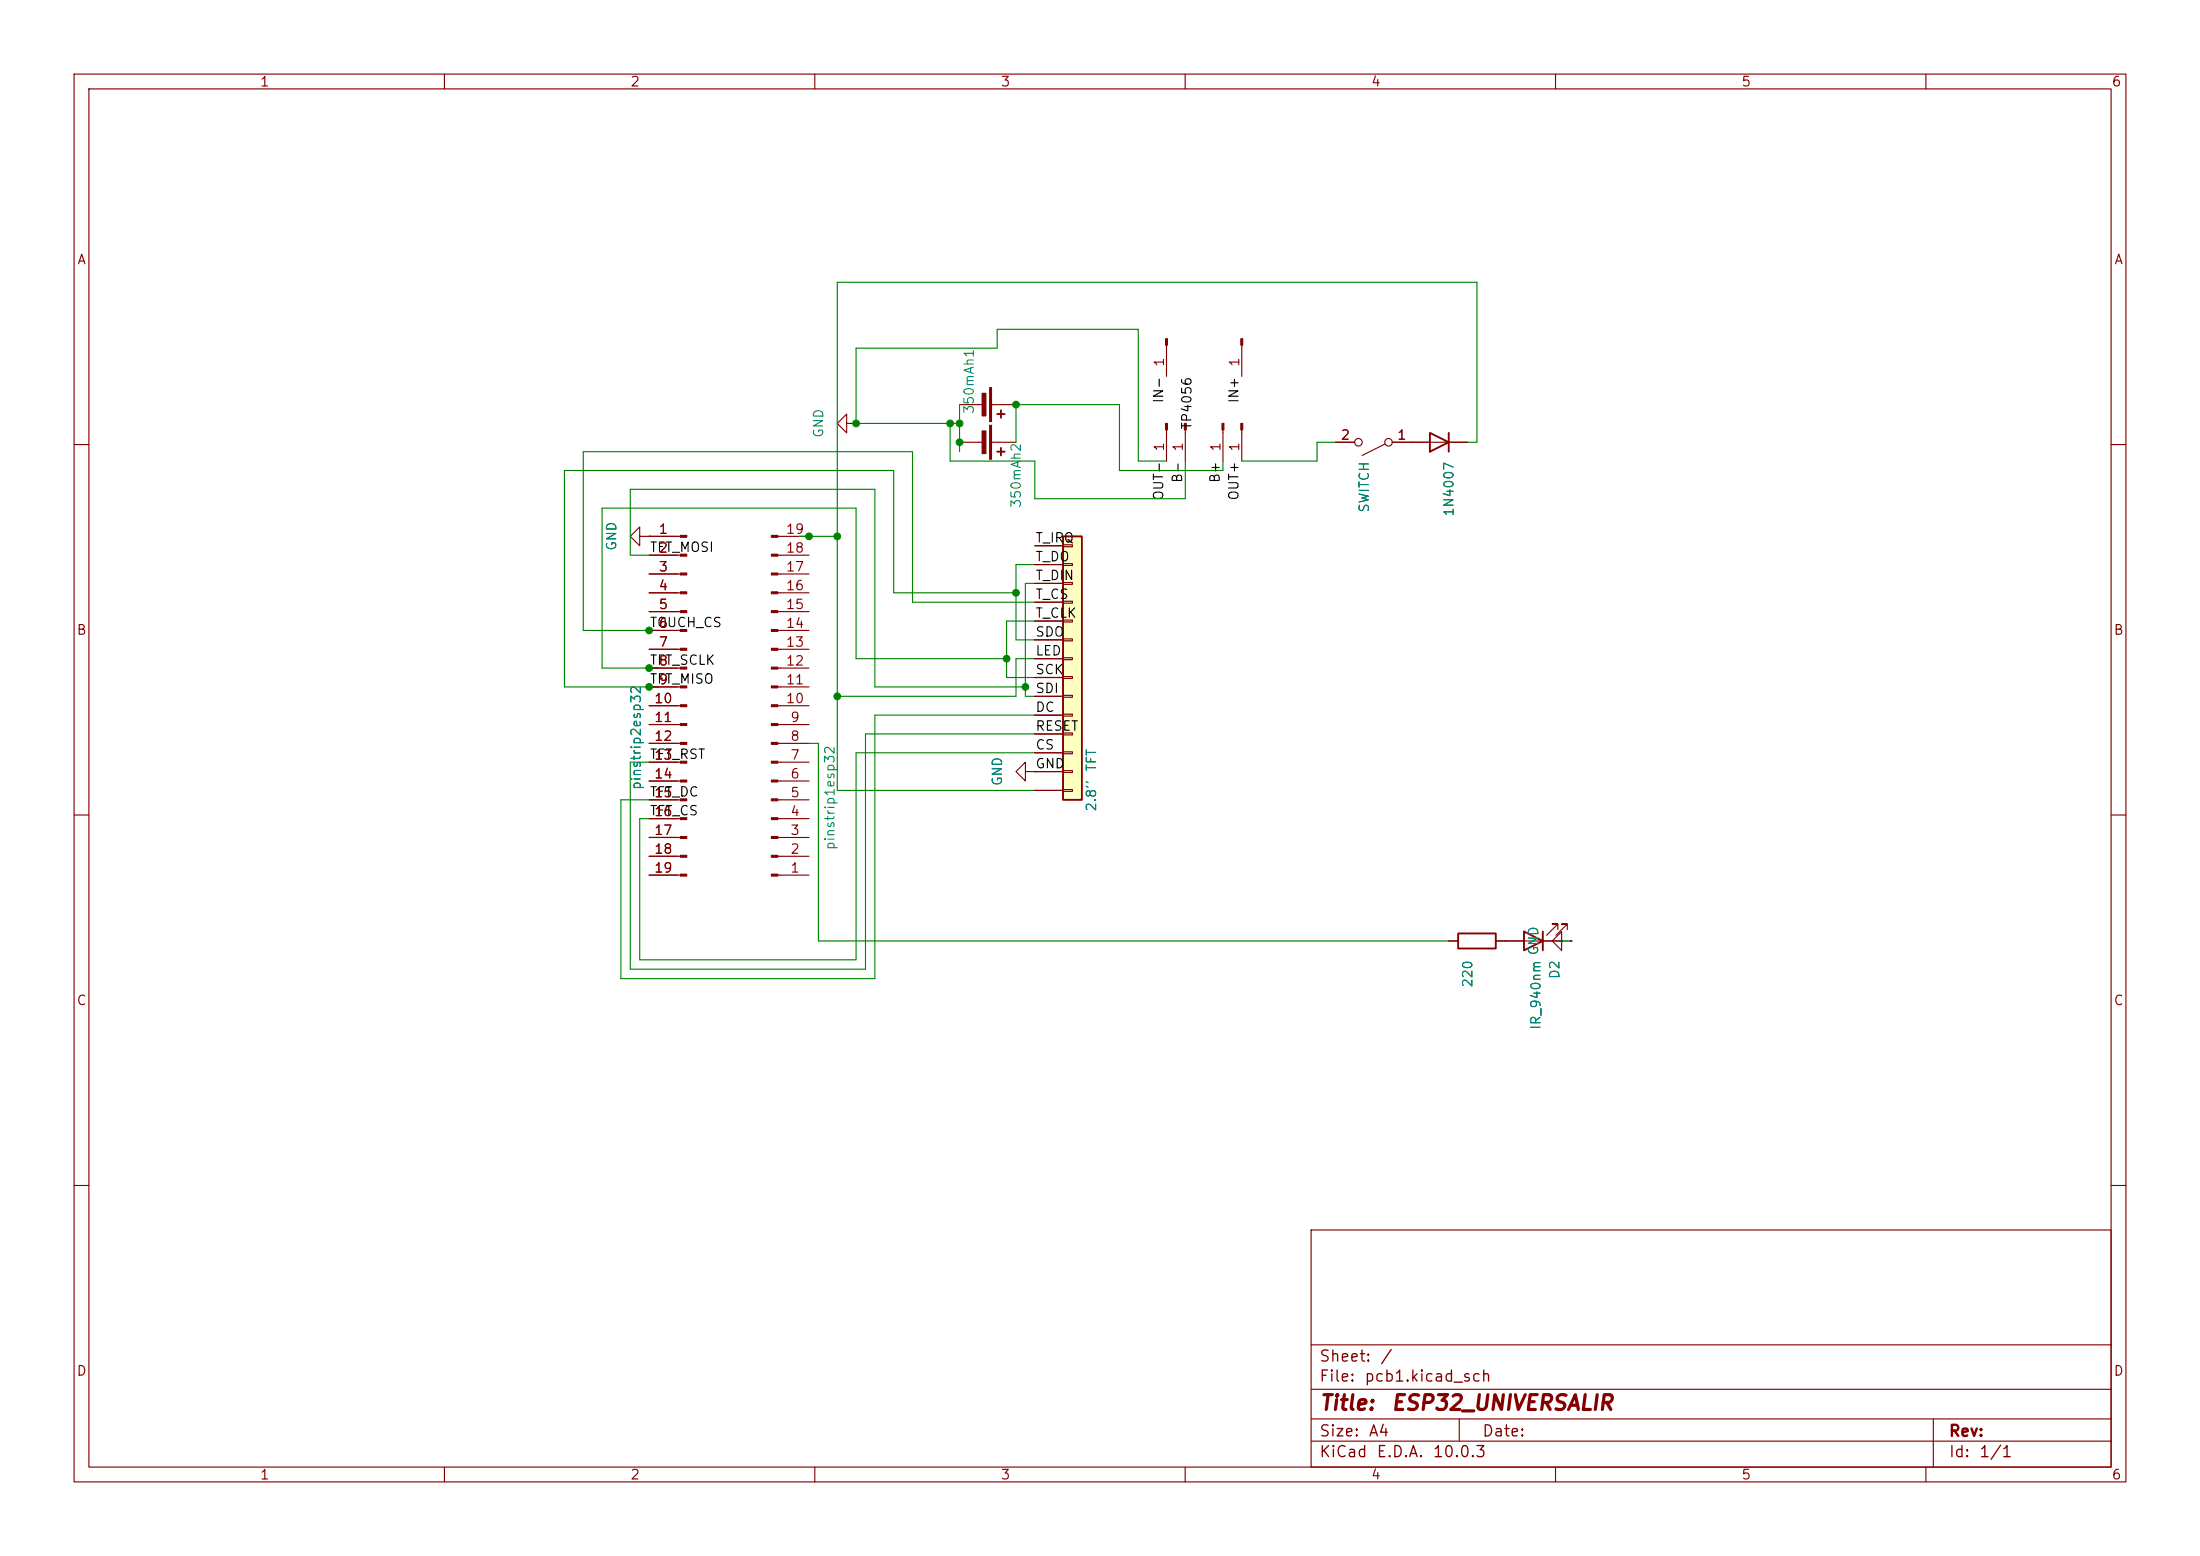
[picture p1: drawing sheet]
<svg xmlns="http://www.w3.org/2000/svg" width="297mm" height="210mm" viewBox="0 0 297 210" stroke-linecap="round" stroke-linejoin="round" font-family="sans-serif">
<g fill="none" stroke="#840000" stroke-width=".15">
<path d="M10 10h277v190h-277zM12 12h273v186h-273zM60 10v2M110 10v2M160 10v2M210 10v2M260 10v2M129.5 54.6h3.3M133.9 54.6h3.3M10 60h2M87.6 72.4h4.2M87.6 74.9h4.2"/>
<path d="M87.6 77.5h4.2M105 72.4h4.2M105 74.9h4.2M105 77.5h4.2M285 60h2M87.6 80h4.2M87.6 82.6h4.2M87.6 85.1h4.2M87.6 87.6h4.2M87.6 90.2h4.2M87.6 92.7h4.2M87.6 95.3h4.2"/>
<path d="M87.6 97.8h4.2M105 80h4.2M105 82.6h4.2M105 85.1h4.2M105 87.6h4.2M105 90.2h4.2M105 92.7h4.2M105 95.3h4.2M105 97.8h4.2M10 110h2M87.6 100.3h4.2M87.6 102.9h4.2"/>
<path d="M87.6 105.4h4.2M87.6 108h4.2M87.6 110.5h4.2M87.6 113h4.2M87.6 115.6h4.2M87.6 118.1h4.2M105 100.3h4.2M105 102.9h4.2M105 105.4h4.2M105 108h4.2M105 110.5h4.2M105 113h4.2"/>
<path d="M105 115.6h4.2M105 118.1h4.2M285 110h2M10 160h2M177 166h108v32h-108zM285 160h2M60 198v2M110 198v2M160 198v2M177 194.5h108M177 191.5h108M177 187.5h108"/>
<path d="M177 181.5h108M197 191.5v3M210 198v2M260 198v2M261 191.5v6.5"/>
</g>
<g fill="#840000" stroke="#840000" stroke-width=".15">
<path d="M133.6 52.3h.3v4.6h-.3z"/>
<path d="M132.6 53.1h.5v3h-.5z"/>
<path d="M91.8 72.3h.9v.2h-.9z"/>
<path d="M91.8 74.8h.9v.3h-.9z"/>
<path d="M91.8 77.3h.9v.3h-.9z"/>
<path d="M91.8 79.9h.9v.2h-.9z"/>
<path d="M91.8 82.4h.9v.3h-.9z"/>
<path d="M91.8 85h.9v.2h-.9z"/>
<path d="M91.8 87.5h.9v.3h-.9z"/>
<path d="M91.8 90h.9v.3h-.9z"/>
<path d="M91.8 92.6h.9v.2h-.9z"/>
<path d="M91.8 95.1h.9v.3h-.9z"/>
<path d="M91.8 97.7h.9v.2h-.9z"/>
<path d="M91.8 100.2h.9v.3h-.9z"/>
<path d="M91.8 102.7h.9v.3h-.9z"/>
<path d="M91.8 105.3h.9v.2h-.9z"/>
<path d="M91.8 107.8h.9v.3h-.9z"/>
<path d="M91.8 110.4h.9v.2h-.9z"/>
<path d="M91.8 112.9h.9v.3h-.9z"/>
<path d="M91.8 115.4h.9v.3h-.9z"/>
<path d="M91.8 118h.9v.2h-.9z"/>
<path d="M104.1 118h.9v.2h-.9z"/>
<path d="M104.1 115.4h.9v.3h-.9z"/>
<path d="M104.1 112.9h.9v.3h-.9z"/>
<path d="M104.1 110.4h.9v.2h-.9z"/>
<path d="M104.1 107.8h.9v.3h-.9z"/>
<path d="M104.1 105.3h.9v.2h-.9z"/>
<path d="M104.1 102.7h.9v.3h-.9z"/>
<path d="M104.1 100.2h.9v.3h-.9z"/>
<path d="M104.1 97.7h.9v.2h-.9z"/>
<path d="M104.1 95.1h.9v.3h-.9z"/>
<path d="M104.1 92.6h.9v.2h-.9z"/>
<path d="M104.1 90h.9v.3h-.9z"/>
<path d="M104.1 87.5h.9v.3h-.9z"/>
<path d="M104.1 85h.9v.2h-.9z"/>
<path d="M104.1 82.4h.9v.3h-.9z"/>
<path d="M104.1 79.9h.9v.2h-.9z"/>
<path d="M104.1 77.3h.9v.3h-.9z"/>
<path d="M104.1 74.8h.9v.3h-.9z"/>
<path d="M104.1 72.3h.9v.2h-.9z"/>
</g>
<path d="M134.6 55.9h1M135.1 55.4v1" fill="none" stroke="#840000" stroke-width=".25"/>
<path d="M143.5 72.4h2.5v35.6h-2.5z" fill="#ffffc2"/>
<path d="M193 58.4l2.6 1.3-2.6 1.3zM195.6 58.4v2.6M134.6 61h1M135.1 60.5v1M143.5 72.4h2.5v35.6h-2.5zM196.8 126h5.1v2h-5.1zM205.7 125.7l2.6 1.3-2.6 1.3zM208.3 125.7v2.6" fill="none" stroke="#840000" stroke-width=".25"/>
<g fill="none" stroke="#840000" stroke-width=".15">
<path d="M114.3 57.2v-1.3l-1.3 1.3 1.3 1.2v-1.2h1.3M115.6 57.2h.1M129.5 59.7h3.3M133.9 59.7h3.3M157.5 46.6v4.2M157.5 58v4.2M160 58v4.2M165.1 58v4.2M167.6 46.6v4.2M167.6 58v4.2M180.3 59.7h2.6M186.9 59.9l-3 1.6"/>
<path d="M188 59.7h10.1M86.4 72.4v-1.3l-1.3 1.3 1.3 1.3v-1.3h1.2M87.6 72.4h.1M87.6 72.4h3.8M87.6 74.9h3.8M87.6 77.5h3.8M139.7 78.7h3.8M139.7 76.2h3.8M139.7 73.7h3.8M143.5 78.6h1.3v.3h-1.3zM143.5 76.1h1.3v.2h-1.3zM143.5 73.5h1.3v.3h-1.3z"/>
<path d="M87.6 80h3.8M87.6 82.6h3.8M87.6 85.1h3.8M87.6 87.6h3.8M87.6 90.2h3.8M87.6 92.7h3.8M87.6 95.3h3.8M87.6 97.8h3.8M139.7 99.1h3.8M139.7 96.5h3.8M139.7 94h3.8M139.7 91.4h3.8"/>
<path d="M139.7 88.9h3.8M139.7 86.4h3.8M139.7 83.8h3.8M139.7 81.3h3.8M143.5 98.9h1.3v.3h-1.3zM143.5 96.4h1.3v.2h-1.3zM143.5 93.9h1.3v.2h-1.3zM143.5 91.3h1.3v.3h-1.3zM143.5 88.8h1.3v.2h-1.3zM143.5 86.2h1.3v.3h-1.3zM143.5 83.7h1.3v.2h-1.3zM143.5 81.2h1.3v.2h-1.3z"/>
<path d="M87.6 100.3h3.8M87.6 102.9h3.8M87.6 105.4h3.8M87.6 108h3.8M87.6 110.5h3.8M87.6 113h3.8M87.6 115.6h3.8M87.6 118.1h3.8M138.4 104.1v-1.2l-1.2 1.2 1.2 1.3v-1.3h1.3M139.7 104.1h.1M139.7 106.7h3.8M139.7 104.1h3.8"/>
<path d="M139.7 101.6h3.8M143.5 106.6h1.3v.2h-1.3zM143.5 104h1.3v.3h-1.3zM143.5 101.5h1.3v.2h-1.3zM195.6 127h1.2M201.9 127h8.9v-1.3l-1.3 1.3 1.3 1.3v-1.3h1.3M210.3 125.5v-.8h-.8h.8l-1.5 1.5M211.6 125.5v-.8h-.8h.8l-1.5 1.5M212.1 127h.1"/>
<circle cx="183.4" cy="59.7" r=".51"/>
<circle cx="187.5" cy="59.7" r=".51"/>
</g>
<g fill="#840000" stroke="#840000" stroke-width=".15">
<path d="M165 57.2h.2v.8h-.2z"/>
<path d="M133.6 57.4h.3v4.6h-.3z"/>
<path d="M132.6 58.2h.5v3h-.5z"/>
<path d="M159.9 57.2h.2v.8h-.2z"/>
<path d="M157.4 57.2h.2v.8h-.2z"/>
<path d="M157.4 45.7h.2v.9h-.2z"/>
<path d="M167.5 45.7h.3v.9h-.3z"/>
<path d="M167.5 57.2h.3v.8h-.3z"/>
</g>
<g fill="none" stroke="#008400" stroke-width=".15">
<path d="M128.3 57.2v5h11.4v5.1h20.3v-5.1M129.5 57.2h-13.9v-10.2h19v-2.5h19.1v17.7h3.8M129.5 54.6v6.4M137.2 59.7v-5.1h13.9v8.9h14v-1.3M180.3 59.7h-2.5v2.5h-10.2M198.1 59.7h1.3v-21.6h-86.4v68.6h26.7M87.6 74.9h-2.5v-8.9h33v26.7h20.3M107.9 72.4h5.1M139.7 76.2h-2.5v10.2h2.5M139.7 78.7h-1.3v15.3h1.3M135.9 88.9h-20.3v-20.3h-34.3v21.6h7.6M137.2 80h-16.6v-16.5h-44.4v29.2h12.7"/>
<path d="M139.7 88.9h-2.5v5.1h-24.2M139.7 81.3h-16.5v-20.3h-44.5v24.1h10.2M139.7 99.1h-22.9v31.7h-31.7v-27.9h2.5M139.7 96.5h-21.6v35.6h-34.3v-24.1h3.8M139.7 83.8h-3.8v7.6h3.8M109.2 100.3h1.3v26.7h85.1M139.7 101.6h-24.1v27.9h-29.2v-19h1.2M210.8 127h1.3"/>
</g>
<g fill="#008400" stroke="#008400" stroke-width=".14">
<circle cx="138.4" cy="92.7" r=".46"/>
<circle cx="135.9" cy="88.9" r=".46"/>
<circle cx="128.3" cy="57.2" r=".46"/>
<circle cx="137.2" cy="54.6" r=".46"/>
<circle cx="129.5" cy="57.2" r=".46"/>
<circle cx="129.5" cy="59.7" r=".46"/>
<circle cx="113" cy="72.4" r=".46"/>
<circle cx="115.6" cy="57.2" r=".46"/>
<circle cx="109.2" cy="72.4" r=".46"/>
<circle cx="87.6" cy="85.1" r=".46"/>
<circle cx="87.6" cy="90.2" r=".46"/>
<circle cx="137.2" cy="80" r=".46"/>
<circle cx="113" cy="94" r=".46"/>
<circle cx="87.6" cy="92.7" r=".46"/>
</g>
<g font-size="2" fill="#840000">
<text x="178" y="190.8">Title:</text>
<text x="187.7" y="190.8">ESP32_UNIVERSALIR</text>
</g>
<g font-size="1.5" fill="#840000">
<text x="178" y="184.2">Sheet:</text>
<text x="186.2" y="184.2">/</text>
<text x="178" y="186.9">File:</text>
<text x="184.1" y="186.9">pcb1.kicad_sch</text>
<text x="178" y="197.1">KiCad</text>
<text x="178" y="194.3">Size:</text>
<text x="184.7" y="194.3">A4</text>
<text x="185.7" y="197.1">E.D.A.</text>
<text x="193.3" y="197.1">10.0.3</text>
<text x="200" y="194.3">Date:</text>
<text x="263" y="194.3">Rev:</text>
<text x="263" y="197.1">Id:</text>
<text x="267.1" y="197.1">1/1</text>
</g>
<g font-size="1.3" fill="#840000">
<text x="35" y="12">1</text>
<text x="85" y="12">2</text>
<text x="135" y="12">3</text>
<text x="185" y="12">4</text>
<text x="235" y="12">5</text>
<text x="285" y="12">6</text>
<text x="10.3" y="36">A</text>
<text x="285.3" y="36">A</text>
<text x="157.5" y="49.6" transform="rotate(-90 157.5 49.6)">1</text>
<text x="167.6" y="49.6" transform="rotate(-90 167.6 49.6)">1</text>
<text x="180.9" y="59.7">2</text>
<text x="188.5" y="59.7">1</text>
<text x="157.5" y="61" transform="rotate(-90 157.5 61)">1</text>
<text x="160" y="61" transform="rotate(-90 160 61)">1</text>
<text x="165.1" y="61" transform="rotate(-90 165.1 61)">1</text>
<text x="167.6" y="61" transform="rotate(-90 167.6 61)">1</text>
<text x="88.8" y="72.4">1</text>
<text x="88.8" y="74.9">2</text>
<text x="88.8" y="77.4">3</text>
<text x="106" y="77.4">17</text>
<text x="106" y="74.9">18</text>
<text x="106" y="72.4">19</text>
<text x="88.8" y="80">4</text>
<text x="88.8" y="82.5">5</text>
<text x="106" y="82.5">15</text>
<text x="106" y="80">16</text>
<text x="10.3" y="86">B</text>
<text x="88.8" y="85.1">6</text>
<text x="88.8" y="87.6">7</text>
<text x="106" y="87.6">13</text>
<text x="106" y="85.1">14</text>
<text x="285.3" y="86">B</text>
<text x="88.2" y="95.2">10</text>
<text x="88.8" y="90.1">8</text>
<text x="88.8" y="92.7">9</text>
<text x="106" y="95.2">10</text>
<text x="106" y="92.7">11</text>
<text x="106" y="90.1">12</text>
<text x="88.2" y="97.8">11</text>
<text x="88.2" y="100.3">12</text>
<text x="106.6" y="100.3">8</text>
<text x="106.6" y="97.8">9</text>
<text x="88.2" y="102.8">13</text>
<text x="88.2" y="105.4">14</text>
<text x="88.2" y="107.9">15</text>
<text x="106.6" y="107.9">5</text>
<text x="106.6" y="105.4">6</text>
<text x="106.6" y="102.8">7</text>
<text x="88.2" y="110.5">16</text>
<text x="88.2" y="113">17</text>
<text x="106.6" y="113">3</text>
<text x="106.6" y="110.5">4</text>
<text x="88.2" y="115.5">18</text>
<text x="88.2" y="118.1">19</text>
<text x="106.6" y="118.1">1</text>
<text x="106.6" y="115.5">2</text>
<text x="10.3" y="136">C</text>
<text x="285.3" y="136">C</text>
<text x="10.3" y="186">D</text>
<text x="285.3" y="186">D</text>
<text x="35" y="200">1</text>
<text x="85" y="200">2</text>
<text x="135" y="200">3</text>
<text x="185" y="200">4</text>
<text x="235" y="200">5</text>
<text x="285" y="200">6</text>
</g>
<g font-size="1.3" fill="#008484">
<text x="111.5" y="59.2" transform="rotate(-90 111.5 59.2)">GND</text>
<text x="131.8" y="56" transform="rotate(-90 131.8 56)">350mAh1</text>
<text x="138.1" y="68.7" transform="rotate(-90 138.1 68.7)">350mAh2</text>
<text x="185.1" y="69.3" transform="rotate(-90 185.1 69.3)">SWITCH</text>
<text x="196.6" y="69.8" transform="rotate(-90 196.6 69.8)">1N4007</text>
<text x="83.5" y="74.4" transform="rotate(-90 83.5 74.4)">GND</text>
<text x="86.8" y="106.7" transform="rotate(-90 86.8 106.7)">pinstrip2esp32</text>
<text x="135.6" y="106.2" transform="rotate(-90 135.6 106.2)">GND</text>
<text x="148.3" y="104.2" transform="rotate(-90 148.3 104.2)">TFT</text>
<text x="148.3" y="109.6" transform="rotate(-90 148.3 109.6)">2.8''</text>
<text x="113" y="114.8" transform="rotate(-90 113 114.8)">pinstrip1esp32</text>
<text x="208" y="129" transform="rotate(-90 208 129)">GND</text>
<text x="199.1" y="133.4" transform="rotate(-90 199.1 133.4)">220</text>
<text x="210.8" y="132.2" transform="rotate(-90 210.8 132.2)">D2</text>
<text x="208.3" y="139.1" transform="rotate(-90 208.3 139.1)">IR_940nm</text>
</g>
<g font-size="1.3">
<text x="157.4" y="54.5" transform="rotate(-90 157.4 54.5)">IN-</text>
<text x="161.2" y="58.1" transform="rotate(-90 161.2 58.1)">TP4056</text>
<text x="167.5" y="54.5" transform="rotate(-90 167.5 54.5)">IN+</text>
<text x="159.9" y="65.3" transform="rotate(-90 159.9 65.3)">B-</text>
<text x="165" y="65.3" transform="rotate(-90 165 65.3)">B+</text>
<text x="157.4" y="67.6" transform="rotate(-90 157.4 67.6)">OUT-</text>
<text x="167.5" y="67.6" transform="rotate(-90 167.5 67.6)">OUT+</text>
<text x="87.6" y="74.8">TFT_MOSI</text>
<text x="139.7" y="76.1">T_DO</text>
<text x="139.7" y="73.5">T_IRQ</text>
<text x="139.7" y="81.2">T_CS</text>
<text x="139.7" y="78.6">T_DIN</text>
<text x="139.7" y="83.7">T_CLK</text>
<text x="87.6" y="85">TOUCH_CS</text>
<text x="139.7" y="86.2">SDO</text>
<text x="139.7" y="88.8">LED</text>
<text x="87.6" y="92.6">TFT_MISO</text>
<text x="139.7" y="93.9">SDI</text>
<text x="139.7" y="91.3">SCK</text>
<text x="139.7" y="101.5">CS</text>
<text x="139.7" y="96.4">DC</text>
<text x="139.7" y="98.9">RESET</text>
<text x="87.6" y="102.7">TFT_RST</text>
<text x="87.6" y="107.8">TFT_DC</text>
<text x="139.7" y="104">GND</text>
<text x="87.6" y="110.4">TFT_CS</text>
</g>
<text font-size="1.3" fill="#100000" x="87.6" y="90">TFT_SCLK</text>
</svg>
